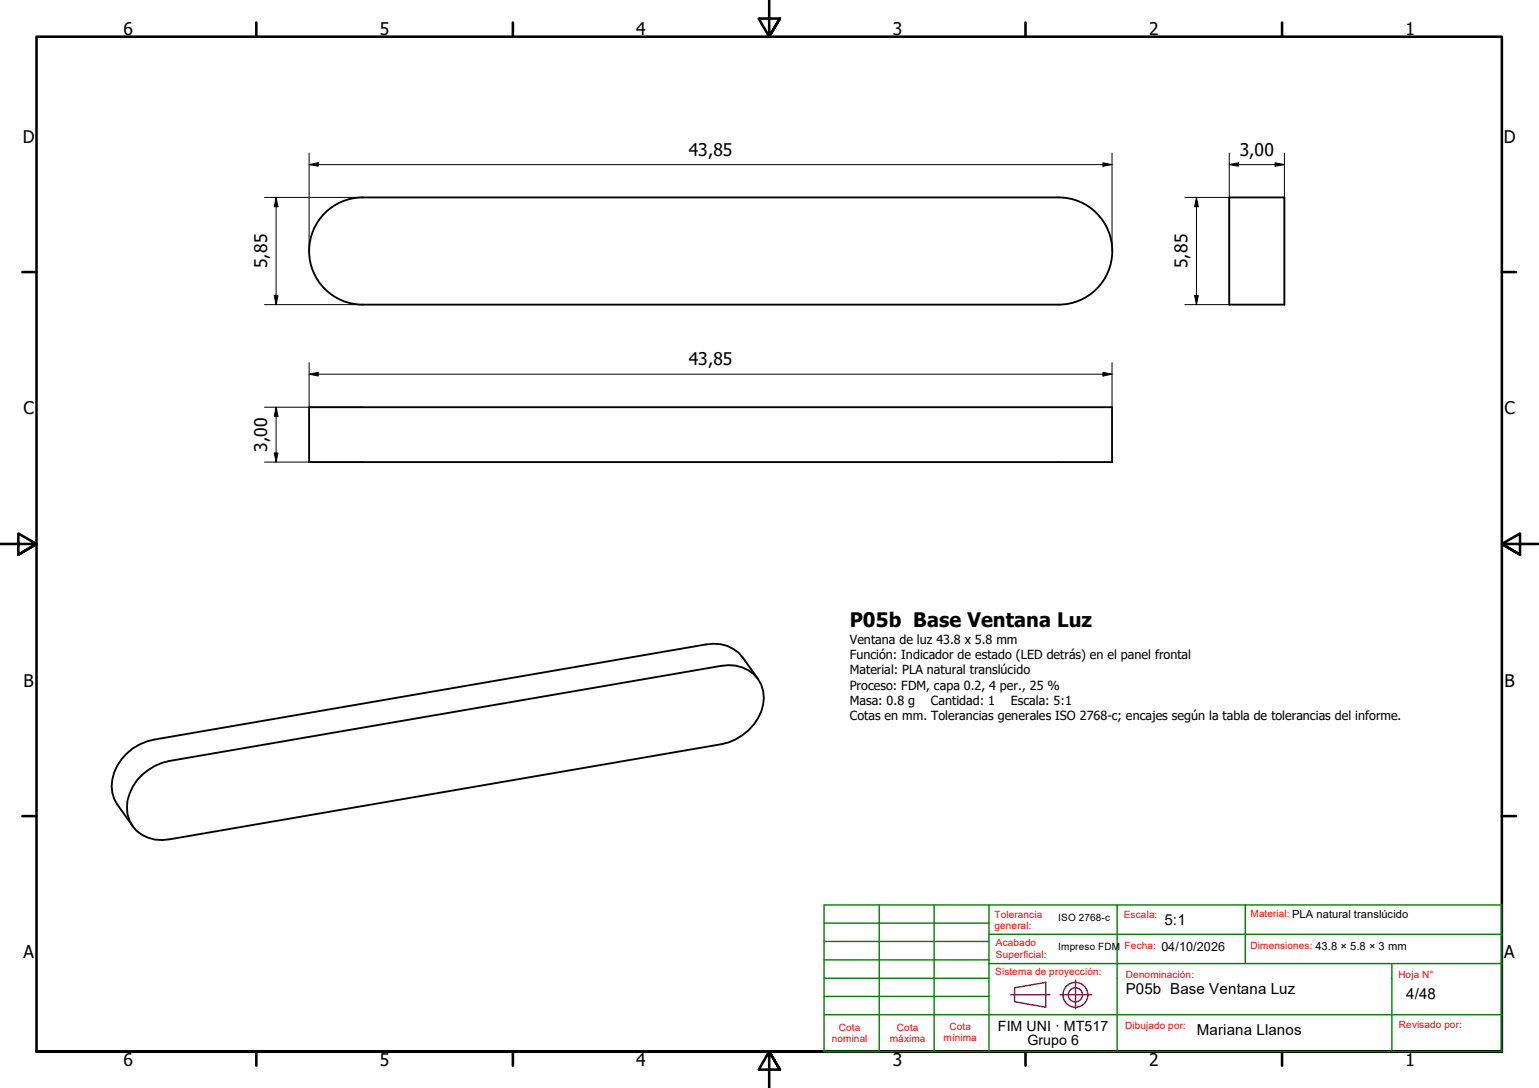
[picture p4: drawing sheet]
<svg xmlns="http://www.w3.org/2000/svg" width="420mm" height="297mm" viewBox="0 0 420 297" stroke-linecap="round" stroke-linejoin="round" font-family="sans-serif">
<!-- layer: Visible (ISO) -->
<path d="M99 53.9h190M99 53.9a14.6 14.6 0 0 0-14.6 14.6 14.6 14.6 0 0 0 14.6 14.7M289 53.9a14.6 14.6 0 0 1 14.7 14.6 14.6 14.6 0 0 1-14.7 14.7M335.6 53.9h15v29.3h-15zM99 83.2h190M84.4 111.2h219.2v15h-219.2zM206.9 185.3l-4.1-5.8a9.8 9.8 0 0 0-10.1-3.6l-150.6 26a13.9 13.9 0 0 0-11.6 12.7l.2 1.9 .5 1.7 5.1 7.4M38.8 211.6a14.6 14.6 0 0 1 7.4-3.8l150.7-26a9.3 9.3 0 0 1 11.6 8.7 13.9 13.9 0 0 1-11.6 12.7l-150.7 26a9.2 9.2 0 0 1-11.5-8.7 12.5 12.5 0 0 1 4.1-8.9z" fill="none" stroke="#000" stroke-width=".51"/>
<!-- layer: Borde (ISO) -->
<g fill="none" stroke="#000" stroke-width=".7">
<path d="M70 6.1v3.9M140 6.1v3.9M210 0v10l-2.9-4.9h5.8l-2.9 4.9 2.9-4.9M280 6.1v3.9M350 6.1v3.9M6.1 74.3h3.9M410 74.3h3.9M0 148.5h10l-5-2.8v5.7l5-2.9-5 2.9M420 148.5h-10l5-2.8v5.7l-5-2.9 5 2.9M6.1 222.8h3.9M410 222.8h3.9M10 287.1v-277.1h400v277.1h-400h400"/>
<path d="M70 287.1v3.8M140 287.1v3.8M212.9 292l-2.9-4.9 2.9 4.9h-5.8l2.9-4.9v9.9M280 287.1v3.8M350 287.1v3.8"/>
</g>
<g fill="none" stroke="#800040" stroke-width=".38">
<path d="M276 271.6h10.6M277 269.7l8.5-1.5v6.8l-8.5-1.5zM289.4 271.6h8.6M293.6 267.6v7.8"/>
<circle cx="293.6" cy="271.6" r="3.4"/>
<circle cx="293.6" cy="271.6" r="1.94"/>
</g>
<g fill="none" stroke="#008000" stroke-width=".38">
<path d="M225 257h45M225 252h45M240 247.1v40h30M255 247.1v40M270 247.1h35v40M270 255.1h140M305 247.1h35M225 277h185M225 272h45M225 267.1h45M225 262.1h45M270 263.1h140"/>
<path d="M340 263.1v-16h70v40h-140M380 263.1v24M225 287.1v-40h45v40"/>
</g>
<path d="M225 287.1h15" fill="none" stroke="#008000" stroke-width=".51"/>
<!-- layer: Cota (ISO) -->
<g fill="none" stroke="#000" stroke-width=".27">
<path d="M72.2 53.9h26.8M75.4 53.9l.5 2.5h-1zM75.4 53.9v29.3M84.4 44.9l2.5-.5v1zM84.4 44.9h219.2M84.4 41.8v26.8M301.1 44.4l2.5 .5-2.5 .5zM303.6 41.8v26.8M323.5 53.9h12.1M326.6 53.9l.6 2.5h-1.1zM326.6 53.9v29.3M335.6 44.9l2.5-.5v1z"/>
<path d="M335.6 44.9h15M335.6 41.8v41.4h-12.1M348.1 44.4l2.5 .5-2.5 .5zM350.6 41.8v41.4M72.2 83.2h26.8M74.9 80.7h1l-.5 2.5zM84.4 99v12.2M303.6 99v12.2M326.1 80.7h1.1l-.6 2.5zM72.2 111.2h26.8M75.4 111.2l.5 2.5h-1zM75.4 111.2v15"/>
<path d="M84.4 102.2l2.5-.6v1.1zM84.4 102.2h219.2M301.1 101.6l2.5 .6-2.5 .5zM72.2 126.2h26.8M74.9 123.7h1l-.5 2.5z"/>
</g>
<path d="M75.4 53.9l.5 2.5h-1zM84.4 44.9l2.5-.5v1zM301.1 44.4l2.5 .5-2.5 .5zM326.6 53.9l.6 2.5h-1.1zM335.6 44.9l2.5-.5v1zM348.1 44.4l2.5 .5-2.5 .5zM74.9 80.7h1l-.5 2.5zM326.1 80.7h1.1l-.6 2.5zM75.4 111.2l.5 2.5h-1zM84.4 102.2l2.5-.6v1.1zM301.1 101.6l2.5 .6-2.5 .5zM74.9 123.7h1l-.5 2.5z" fill="#000"/>
<text font-size="5.5" x="232" y="171.2">P05b Base Ventana Luz</text>
<g font-size="4.8">
<text x="33.7" y="9.6">6</text>
<text x="103.7" y="9.6">5</text>
<text x="173.7" y="9.6">4</text>
<text x="243.7" y="9.6">3</text>
<text x="313.7" y="9.6">2</text>
<text x="383.7" y="9.6">1</text>
<text x="6.2" y="38.9">D</text>
<text x="410.5" y="38.9">D</text>
<text x="188" y="42.5">43,85</text>
<text x="338.5" y="42.5">3,00</text>
<text x="73" y="73.2" transform="rotate(-90 73 73.2)">5,85</text>
<text x="324.2" y="73.2" transform="rotate(-90 324.2 73.2)">5,85</text>
<text x="188" y="99.7">43,85</text>
<text x="6.4" y="113.1">C</text>
<text x="410.7" y="113.1">C</text>
<text x="73" y="123.3" transform="rotate(-90 73 123.3)">3,00</text>
<text x="6.4" y="187.4">B</text>
<text x="410.7" y="187.4">B</text>
<text x="6.4" y="261.7">A</text>
<text x="410.7" y="261.7">A</text>
<text x="33.7" y="290.9">6</text>
<text x="103.7" y="290.9">5</text>
<text x="173.7" y="290.9">4</text>
<text x="243.7" y="290.9">3</text>
<text x="313.7" y="290.9">2</text>
<text x="383.7" y="290.9">1</text>
</g>
<g font-size="4.1">
<text x="317.9" y="252.7">5:1</text>
<text x="307.3" y="271.4">P05b Base Ventana Luz</text>
<text x="383.9" y="272.8">4/48</text>
<text x="326.7" y="282.6">Mariana Llanos</text>
</g>
<g font-size="3.9">
<text x="272.4" y="281.4">FIM UNI · MT517</text>
<text x="280.5" y="285.3">Grupo 6</text>
</g>
<g font-size="3.4">
<text x="232" y="175.9">Ventana de luz 43.8 x 5.8 mm</text>
<text x="232" y="180">Función: Indicador de estado (LED detrás) en el panel frontal</text>
<text x="232" y="184.1">Material: PLA natural translúcido</text>
<text x="232" y="188.3">Proceso: FDM, capa 0.2, 4 per., 25 %</text>
<text x="232" y="192.4">Masa: 0.8 g</text>
<text x="232" y="196.5">Cotas en mm. Tolerancias generales ISO 2768-c; encajes según la tabla de tolerancias del informe.</text>
<text x="254.1" y="192.4">Cantidad: 1</text>
<text x="276" y="192.4">Escala: 5:1</text>
<text x="317.1" y="259.7">04/10/2026</text>
</g>
<g font-size="2.7" fill="#f00">
<text x="271.5" y="250.5">Tolerancia</text>
<text x="306.8" y="250.7">Escala:</text>
<text x="341.4" y="250.4">Material: PLA natural translúcido</text>
<text x="271.5" y="253.7">general:</text>
<text x="271.9" y="258.4">Acabado</text>
<text x="271.9" y="261.5">Superficial:</text>
<text x="307" y="259.1">Fecha:</text>
<text x="341.4" y="259">Dimensiones: 43.8 × 5.8 × 3 mm</text>
<text x="271.7" y="266.3">Sistema de proyección:</text>
<text x="307.3" y="267.1">Denominación:</text>
<text x="381.8" y="267.1">Hoja N°</text>
<text x="229" y="281.5">Cota</text>
<text x="244.9" y="281.5">Cota</text>
<text x="259.2" y="281.1">Cota</text>
<text x="307.1" y="281">Dibujado por:</text>
<text x="381.9" y="280.7">Revisado por:</text>
<text x="227.1" y="284.6">nominal</text>
<text x="243" y="284.6">máxima</text>
<text x="257.6" y="284.3">mínima</text>
</g>
<g font-size="2.7">
<text x="288.9" y="251.4">ISO 2768-c</text>
<text x="288.9" y="259.3">Impreso FDM</text>
</g>
</svg>
